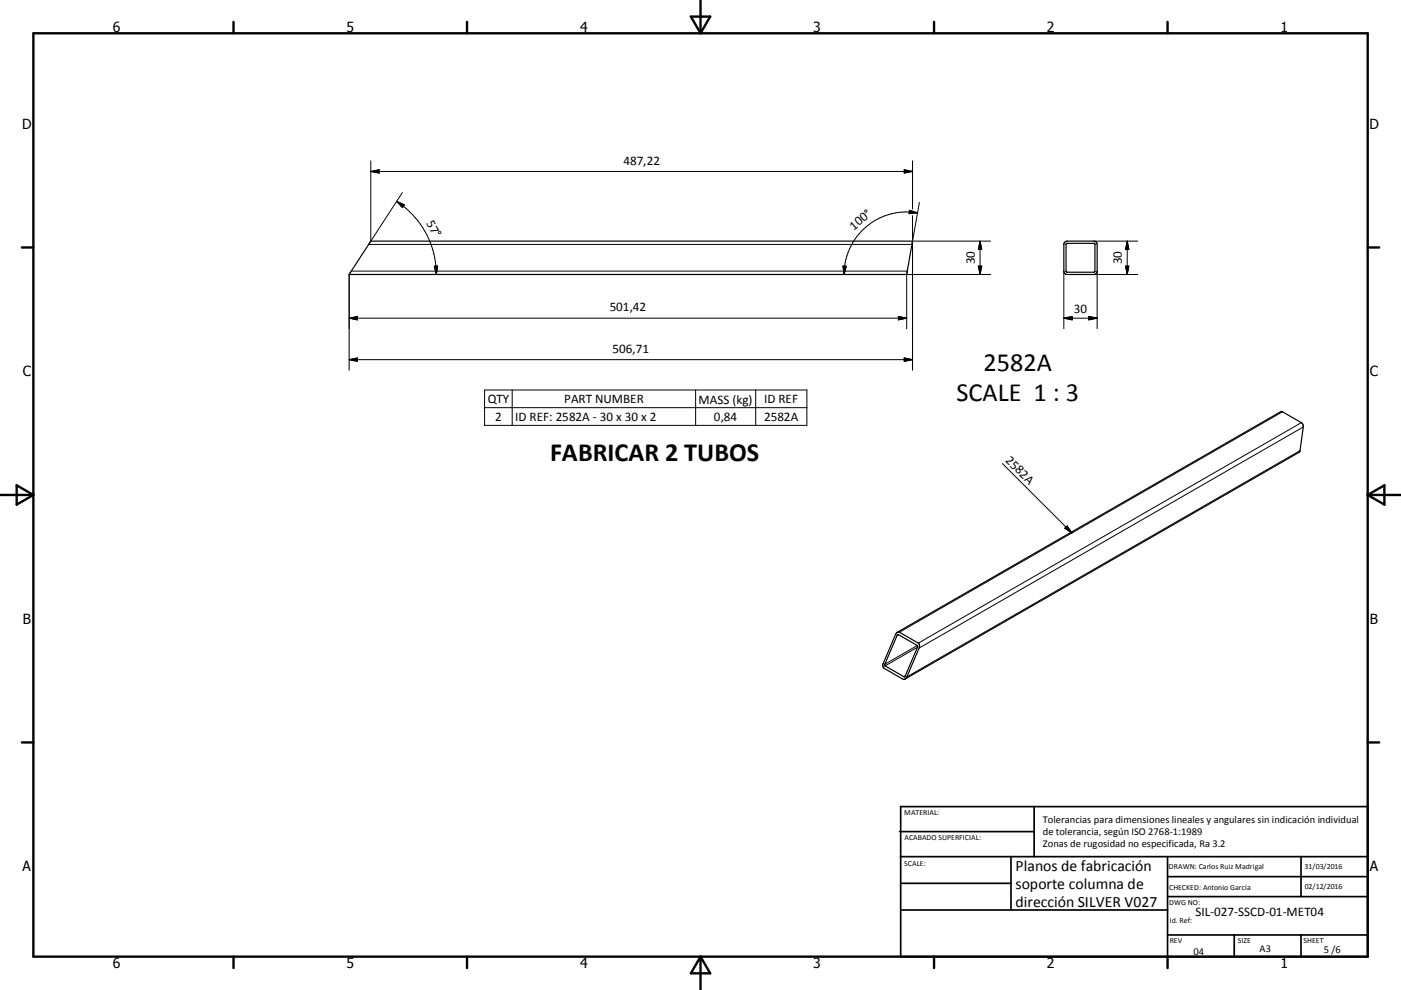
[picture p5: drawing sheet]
<svg xmlns="http://www.w3.org/2000/svg" width="420mm" height="297mm" viewBox="0 0 420 297" stroke-linecap="round" stroke-linejoin="round" font-family="sans-serif">
<path d="M111.2 72.3l162.4 .1-1.8 9.9h-167.1zM319.2 72.7l.7-.4h8l.7 .3 .3 .7v8l-.2 .7-.8 .3h-8l-.7-.3-.3-.7v-8zM319.7 73.1h8.4l.1 8.4-8.5 .1zM265.3 199.7l.1 .1M268.8 189.9l.8-.2 5.9 3.3 .2 .7-.1 .7-3.7 8.7-.8 .7-6.1-3.3-.3-.7v-.5zM269 189.7l115-66.2h.4l6.1 3.6 .2 1-1 7.1-.3 .5-118.1 68M269 190.5l.3-.1 5.7 3.3 .1 .2-3.9 9.2-6-3.6z" fill="none" stroke="#000" stroke-width=".36"/>
<g fill="none" stroke="#000" stroke-width=".3">
<path d="M111.2 51.4h162.4M111.2 51.4l2.5-.5v1zM111.2 48.3v24M120.6 57.8l-10.1 15.5h162.9l2.2-12.6M271.1 50.9l2.5 .5-2.5 .5zM273.6 48.3v14.4M118.9 60.4a26.2 26.2 0 0 1 11.9 21.9M118.9 60.4l2.3 1.1-.5 .8zM130.2 79.9l1-.1-.4 2.5zM252.7 79.8l1 .1-.6 2.4zM272.7 63.1l2.4 .8-2.6 .2zM273.6 64.7v46.4"/>
<path d="M273.6 72.3h23.4M275.1 63.9a18.8 18.8 0 0 0-22 18.4M293.3 79.8h1l-.5 2.5zM293.8 72.3v10M293.8 72.3l.5 2.5h-1zM327.9 72.3h13.2M337.4 79.8h1l-.4 2.5zM338 72.3l.4 2.5h-1zM338 72.3v10M104.7 95.5h167.1M104.7 95.5l2.5-.6v1.1zM104.7 82.3v28.8"/>
<path d="M105.3 81.3h166.7M269.3 94.9l2.5 .6-2.5 .5zM297 82.3h-25.2v16.3M318.9 95.5h10M318.9 95.5l2.5-.6v1.1zM318.9 81.3v17.3M326.4 94.9l2.5 .6-2.5 .5zM327.9 82.3h13.2M328.9 81.3v17.3M104.7 107.9l2.5-.5v1zM104.7 107.9h168.9M145.3 117h96.6v10.6h-96.6z"/>
<path d="M153.6 117v10.6M208.6 117v10.6M226.6 117v10.6M271.1 107.4l2.5 .5-2.5 .5zM145.3 122.3h96.6M300.5 139.1l20.9 20.8M384.5 123.5l-114.9 66.2M389.7 135.2l-117.8 67.9M390.2 126.8l-114.9 66.1M390.7 128.1l-115.1 66.3M319.2 158.5l.7-.7 1.5 2.1zM269.3 190.4l-.3 .2"/>
<path d="M275 193.7l-9.7 5.6M275.1 194.2l-9.7 5.6M271.4 202.8l-.4 .2"/>
</g>
<g fill="none" stroke="#000" stroke-width=".71">
<path d="M10 10h400v277h-400zM70 6.6v3.4M140 6.6v3.4M207.1 5h5.8l-2.9 5zM210 0v10M280 6.6v3.4M350 6.6v3.4M6.6 74.2h3.4M410 74.2h3.5M0 148.5h10M5 145.6l5 2.9-5 2.9zM410 148.5h10.1"/>
<path d="M410 148.5l5.1-2.9v5.8zM6.6 222.7h3.4M410 222.7h3.5M70 287v3.4M140 287v3.4M210 287v10M210 287l2.9 5h-5.8zM280 287v3.4M350 287v3.4"/>
</g>
<g fill="none" stroke="#000" stroke-width=".51">
<path d="M269.7 249.5h40.3M270 242h140v45h-140zM270 257h140M303.1 257v16M310 242v15M350 257v30M390.1 257v12M270 265h33.1M270 273h80M350 269h60M350 263h60M350 280.5h60"/>
<path d="M370 280.5v6.5M390.1 280.5v6.5"/>
</g>
<g fill="#000" stroke="#000" stroke-width=".3">
<path d="M111.2 51.4l2.5-.5v1zM271.1 50.9l2.5 .5-2.5 .5zM118.9 60.4l2.3 1.1-.5 .8zM130.2 79.9l1-.1-.4 2.5zM252.7 79.8l1 .1-.6 2.4zM272.7 63.1l2.4 .8-2.6 .2zM293.3 79.8h1l-.5 2.5zM293.8 72.3l.5 2.5h-1zM337.4 79.8h1l-.4 2.5zM338 72.3l.4 2.5h-1zM104.7 95.5l2.5-.6v1.1zM269.3 94.9l2.5 .6-2.5 .5z"/>
<path d="M318.9 95.5l2.5-.6v1.1zM326.4 94.9l2.5 .6-2.5 .5zM104.7 107.9l2.5-.5v1zM271.1 107.4l2.5 .5-2.5 .5zM319.2 158.5l.7-.7 1.5 2.1z"/>
</g>
<g font-size="7.9">
<text x="294.9" y="111.3">2582A</text>
<text x="286.8" y="120.3">SCALE 1 : 3</text>
<text x="164.9" y="138.3">FABRICAR 2 TUBOS</text>
</g>
<g font-size="4.7">
<text x="304.5" y="261.2">Planos de fabricación</text>
<text x="304.5" y="266.6">soporte columna de</text>
<text x="304.5" y="272">dirección SILVER V027</text>
</g>
<g font-size="4.2">
<text x="33.9" y="9.6">6</text>
<text x="103.9" y="9.6">5</text>
<text x="173.9" y="9.6">4</text>
<text x="243.8" y="9.6">3</text>
<text x="313.9" y="9.6">2</text>
<text x="383.9" y="9.6">1</text>
<text x="6.7" y="38.7">D</text>
<text x="410.5" y="38.7">D</text>
<text x="6.9" y="112.9">C</text>
<text x="410.7" y="112.9">C</text>
<text x="6.9" y="187.1">B</text>
<text x="410.7" y="187.1">B</text>
<text x="6.8" y="261.4">A</text>
<text x="410.7" y="261.4">A</text>
<text x="33.9" y="290.4">6</text>
<text x="103.9" y="290.4">5</text>
<text x="173.9" y="290.4">4</text>
<text x="243.8" y="290.4">3</text>
<text x="313.9" y="290.4">2</text>
<text x="383.9" y="290.4">1</text>
</g>
<g font-size="3.9">
<text x="186.9" y="49.4">487,22</text>
<text x="127.8" y="66.8" transform="rotate(61 127.8 66.8)">57°</text>
<text x="255.9" y="69.2" transform="rotate(-40 255.9 69.2)">100°</text>
<text x="292.3" y="79.3" transform="rotate(-90 292.3 79.3)">30</text>
<text x="336.4" y="79.3" transform="rotate(-90 336.4 79.3)">30</text>
<text x="182.8" y="93.4">501,42</text>
<text x="322" y="93.9">30</text>
<text x="183.6" y="105.8">506,71</text>
<text x="146.2" y="120.9">QTY</text>
<text x="169.2" y="120.9">PART NUMBER</text>
<text x="209.5" y="121.1">MASS (kg)</text>
<text x="229.1" y="120.9">ID REF</text>
<text x="148.4" y="126.2">2</text>
<text x="154.4" y="126.2">ID REF: 2582A - 30 x 30 x 2</text>
<text x="214" y="126.2">0,84</text>
<text x="229.1" y="126.2">2582A</text>
<text x="301.2" y="138.3" transform="rotate(45 301.2 138.3)">2582A</text>
<text x="358.4" y="274.9">SIL-027-SSCD-01-MET04</text>
</g>
<g font-size="3.1">
<text x="312.7" y="246.8">Tolerancias para dimensiones lineales y angulares sin indicación individual</text>
<text x="312.7" y="250.4">de tolerancia, según ISO 2768-1:1989</text>
<text x="312.7" y="254">Zonas de rugosidad no especificada, Ra 3.2</text>
<text x="357.8" y="286.5">04</text>
<text x="377.6" y="285.6">A3</text>
<text x="396.9" y="285.9">5 /6</text>
</g>
<g font-size="2.4">
<text x="271.1" y="244.4">MATERIAL:</text>
<text x="271.2" y="252">ACABADO SUPERFICIAL:</text>
<text x="271.1" y="259.7">SCALE:</text>
<text x="350.4" y="260.8">DRAWN: Carlos Ruiz Madrigal</text>
<text x="391.1" y="260.6">31/03/2016</text>
<text x="350.5" y="267">CHECKED: Antonio Garcia</text>
<text x="391.2" y="266.7">02/12/2016</text>
<text x="350.5" y="271.4">DWG NO:</text>
<text x="350.7" y="276.9">Id. Ref:</text>
<text x="350.7" y="282.8">REV</text>
<text x="371.1" y="282.9">SIZE</text>
<text x="390.8" y="283">SHEET</text>
</g>
</svg>
